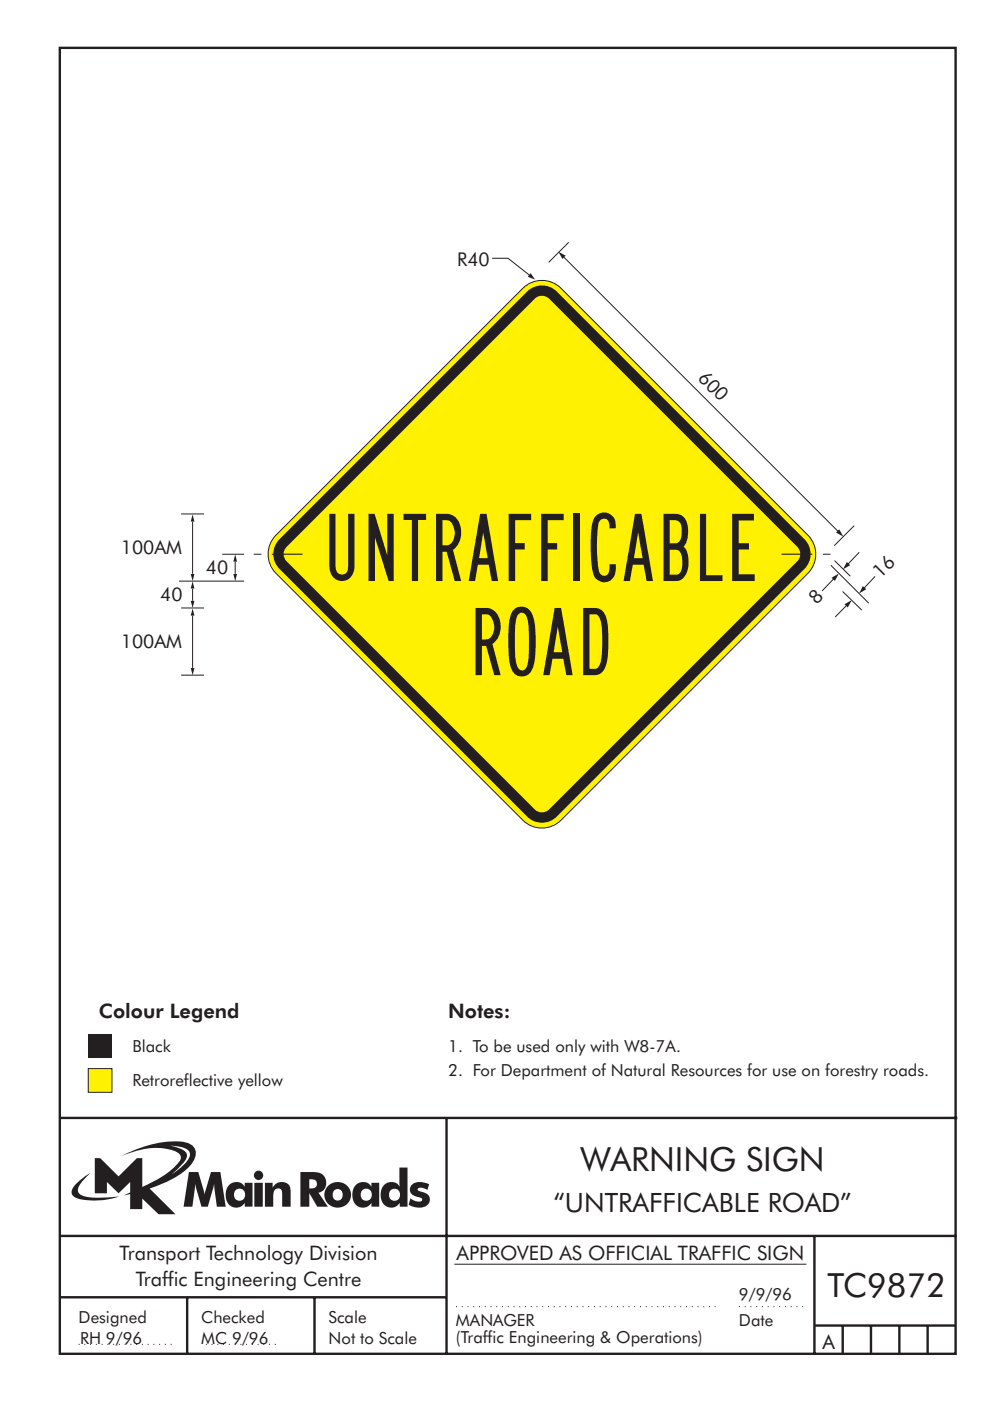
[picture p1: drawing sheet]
<svg xmlns="http://www.w3.org/2000/svg" width="210mm" height="297mm" viewBox="0 0 210 297" stroke-linecap="round" stroke-linejoin="round" font-family="sans-serif">
<g fill="none" stroke="#231f20" stroke-width=".51">
<path d="M12.7 10.1h189.9v276.9h-189.9zM12.7 237h190.3M94.7 236.9v50.1M12.7 262h190M12.7 275h82M39.7 275v12.1M66.7 275v12M172.7 262v25M172.7 281h30M178.7 281v6M184.7 281v6M190.7 281v6"/>
<path d="M196.7 281v6"/>
</g>
<path d="M96.3 268h74.7" fill="none" stroke="#231f20" stroke-width=".21"/>
<path d="M96.7 277h55M156.7 277h14M16.7 285h20.3M43.6 285h15.1" fill="none" stroke="#231f20" stroke-width=".21" stroke-dasharray=".2 1" stroke-linecap="butt"/>
<path d="M18.7 219.2h5v5.1h-5z" fill-rule="evenodd" fill="#231f20"/>
<path d="M18.7 226.6h5v5h-5z" fill-rule="evenodd" fill="#fff101" stroke="#231f20" stroke-width=".21"/>
<path d="M36.1 242.9a5.8 5.8 0 0 1 3.9 1.1 1.58 1.58 0 0 1-.2 2l-1.1 1.2-2.3 1.8 .9-.8a6.5 6.5 0 0 0 2.3-3.2 2.43 2.43 0 0 0-2.2-1.8zM20.1 245.5v7.5h2.6v-2.4l2.4 2.4 2.5-2.4v2.2l-1.4 .7 1.4-.3v3.2h2.6v-2.3l3.4 3.3h3.6l-5.5-5.4a20.1 20.1 0 0 0 8.7-4.9 3.1 3.1 0 0 0 .7-3.8 3.8 3.8 0 0 0-3-1.3 25.1 25.1 0 0 0-12.4 3.1 16.1 16.1 0 0 1 11.1-1.1 1.56 1.56 0 0 1 1.4 1.9 17.9 17.9 0 0 1-8 5.8v-6.2h-1.2l-3.9 3.9-3.9-3.9zM16.2 251a1.82 1.82 0 0 0-.7 2.6 9.9 9.9 0 0 0 5.8 .9l2-.3 2-.5a22.2 22.2 0 0 1-7.7-.1 1.33 1.33 0 0 1-.8-2.3l1-1.2 1.3-1.3-1.4 .8zM65.6 250a1.13 1.13 0 0 1 1.2 .2 1.13 1.13 0 0 1 .3 1.2 1.26 1.26 0 0 1-1.5 .6zM63.7 248.5v7.3h1.9v-2.8l1.7 2.8h2.2l-2-2.9a2.25 2.25 0 0 0 1.6-2.7 2.25 2.25 0 0 0-2.6-1.7zM68.9 253.3a2.79 2.79 0 0 0 5.5 0 2.79 2.79 0 0 0-5.5 0zM70.9 252.3a1.15 1.15 0 0 1 1.8 1 1.15 1.15 0 0 1-1.8 1 1.46 1.46 0 0 1 0-2zM75.5 251.2a3.2 3.2 0 0 0 .4 4.6 2.13 2.13 0 0 0 2.9-.8v.8h1.6v-5h-1.7v.8a2.07 2.07 0 0 0-3.2-.4zM76.9 252.2a1.23 1.23 0 0 1 1.7 .3 1.23 1.23 0 0 1-.2 1.7 1.23 1.23 0 0 1-1.7-.1 1.54 1.54 0 0 1 .2-1.9zM84.7 247.5v4.1a2.16 2.16 0 0 0-2.3-.9 2.16 2.16 0 0 0-1.6 1.9 2.52 2.52 0 0 0 2.6 3.4 2.11 2.11 0 0 0 1.4-1v.8h1.6v-8.3zM82.9 252.3a1.24 1.24 0 0 1 1.9 1 1.24 1.24 0 0 1-1.9 1.1 1.47 1.47 0 0 1 0-2.1zM87.4 251.1a1.52 1.52 0 0 0-.4 1.7 1.52 1.52 0 0 0 1.4 .9 .82 .82 0 0 1 1.1 .8 2.07 2.07 0 0 1-2.5-.4l-.4 1.3a3.8 3.8 0 0 0 4 .2 1.56 1.56 0 0 0 .5-1.7 1.56 1.56 0 0 0-1.4-1.1 1.25 1.25 0 0 1-1.2-.6 1.21 1.21 0 0 1 1.7-.1l.4 .2 .4-1.2a3.7 3.7 0 0 0-3.6 0zM40.1 248.5l-1.2 7.3h1.9l.6-4.8 1.3 4.8h1.4l1.3-4.8 .6 4.8h1.9l-1.2-7.3h-2l-1.3 4.8-1.4-4.8zM48.7 251.2a3.2 3.2 0 0 0 .4 4.6 2.13 2.13 0 0 0 2.8-.8v.8h1.6v-5h-1.6v.8a2.07 2.07 0 0 0-3.2-.4zM50.1 252.2a1.23 1.23 0 0 1 1.6 .3 1.23 1.23 0 0 1-.2 1.7 1.23 1.23 0 0 1-1.7-.1 1.55 1.55 0 0 1 .3-1.9zM53.9 250.8v5h1.8v-5zM53.8 249.2a1 1 0 0 0 2 0 1 1 0 0 0-2 0zM56.2 250.8v5h1.7a5.4 5.4 0 0 1 .4-3.5 .91 .91 0 0 1 1.1-.2 .91 .91 0 0 1 .4 1v2.7h1.8v-2.9a2 2 0 0 0-1.4-2.3 2 2 0 0 0-2.4 1.2v-1z" fill-rule="evenodd" fill="#231f20"/>
<path d="M110.9 61.1a5.7 5.7 0 0 1 8 0l52.4 52.4a5.7 5.7 0 0 1 0 8.1l-52.4 52.3a5.7 5.7 0 0 1-8 0l-52.4-52.3a5.7 5.7 0 0 1 0-8.1z" fill-rule="evenodd" fill="#fff101" stroke="#231f20" stroke-width=".21"/>
<path d="M59.2 114.3l52.6-52.5a4.4 4.4 0 0 1 6.2 0l52.6 52.5a4.4 4.4 0 0 1 0 6.3l-52.6 52.5a4.4 4.4 0 0 1-6.2 0l-52.6-52.5a4.4 4.4 0 0 1 0-6.3z" fill-rule="evenodd" fill="#231f20"/>
<path d="M113.4 63.3a2.14 2.14 0 0 1 3 0l52.7 52.7a2.14 2.14 0 0 1 0 3l-52.7 52.6a2.14 2.14 0 0 1-3 0l-52.6-52.6a2.14 2.14 0 0 1 0-3z" fill-rule="evenodd" fill="#fff101"/>
<path d="M120.6 51.4l-4.3 4.2M176.2 119.9l8 8M176.9 118.9l3.4 3.3M181.1 111.5l-4.2 4.2M178.7 125.4l4 4M179.5 128.3l-2.4 2.5" fill="none" stroke="#231f20" stroke-width=".21"/>
<path d="M179.1 128.1l1.5-.9-.8 1.6z" fill="#231f20"/>
<path d="M182.2 117.1l-2.4 2.5" fill="none" stroke="#231f20" stroke-width=".21"/>
<path d="M179.5 119.2l.8 .6-1.6 .9z" fill="#231f20"/>
<path d="M185.5 122.2l-2.3 2.5" fill="none" stroke="#231f20" stroke-width=".21"/>
<path d="M183 124.3l.7 .6-1.5 .9z" fill="#231f20"/>
<path d="M176.8 122.7l-2.5 2.6" fill="none" stroke="#231f20" stroke-width=".21"/>
<path d="M176.3 122.5l1.5-.9-.8 1.6z" fill="#231f20"/>
<path d="M119.5 54.5l58.2 58.2" fill="none" stroke="#231f20" stroke-width=".21"/>
<g fill="#231f20">
<path d="M118.4 53.4l1.5 .8-.7 .7z"/>
<path d="M177.9 112.2l.9 1.6-1.5-.9z"/>
</g>
<path d="M104.3 54.8h3.4l5.1 4M53.8 117.5h1.6M57.7 117.5h6.5M165.7 117.5h6.5M174.5 117.5h1.6" fill="none" stroke="#231f20" stroke-width=".21"/>
<path d="M112.5 57.9l.9 1.4-1.5-.6z" fill="#231f20"/>
<path d="M40.8 110.6v11.1" fill="none" stroke="#231f20" stroke-width=".21"/>
<g fill="#231f20">
<path d="M40.8 109.1l.4 1.5h-.8z"/>
<path d="M40.4 121.7h.8l-.4 1.5z"/>
</g>
<path d="M40.8 124.8v2.6" fill="none" stroke="#231f20" stroke-width=".21"/>
<g fill="#231f20">
<path d="M40.8 123.3l.4 1.5h-.8z"/>
<path d="M40.4 127.4h.8l-.4 1.5z"/>
</g>
<path d="M49.9 119.1v2.6" fill="none" stroke="#231f20" stroke-width=".21"/>
<g fill="#231f20">
<path d="M49.9 117.6l.4 1.5h-.8z"/>
<path d="M49.5 121.7h.8l-.4 1.5z"/>
</g>
<path d="M40.8 130.6v11" fill="none" stroke="#231f20" stroke-width=".21"/>
<g fill="#231f20">
<path d="M40.8 129l.4 1.5h-.8z"/>
<path d="M40.4 141.6h.8l-.4 1.5z"/>
</g>
<path d="M38.4 109h4.9M47.1 117.5h4.7M38 123.2h13.8M38.4 128.9h4.9M38.4 143.1h4.9" fill="none" stroke="#231f20" stroke-width=".21"/>
<g font-size="14.2" fill="#231f20">
<text x="69.8" y="123.2">UNTRAFFICABLE</text>
<text x="100.8" y="143.1">ROAD</text>
</g>
<g font-size="7.1" fill="#231f20">
<text x="123.1" y="248.3">WARNING SIGN</text>
<text x="175.4" y="275">TC9872</text>
</g>
<text font-size="5.6" fill="#231f20" x="117.3" y="257">“UNTRAFFICABLE ROAD”</text>
<g font-size="4.2" fill="#231f20">
<text x="20.9" y="215.8">Colour Legend</text>
<text x="95" y="215.8">Notes:</text>
<text x="25.3" y="267">Transport Technology Division</text>
<text x="96.8" y="267">APPROVED AS OFFICIAL TRAFFIC SIGN</text>
<text x="28.8" y="272.6">Traffic Engineering Centre</text>
<text x="174.4" y="285.9">A</text>
</g>
<g font-size="4" fill="#231f20">
<text x="96.9" y="56.4">R40</text>
<text x="147.8" y="80.3" transform="rotate(45 147.8 80.3)">600</text>
<text x="25.6" y="117.5">100AM</text>
<text x="43.7" y="121.8">40</text>
<text x="186.7" y="122.8" transform="rotate(-45 186.7 122.8)">16</text>
<text x="34" y="127.5">40</text>
<text x="173.2" y="128.3" transform="rotate(-45 173.2 128.3)">8</text>
<text x="25.6" y="137.4">100AM</text>
</g>
<g font-size="3.5" fill="#231f20">
<text x="28.1" y="223">Black</text>
<text x="95" y="223">1. To be used only with W8-7A.</text>
<text x="28.1" y="230.4">Retroreflective yellow</text>
<text x="95" y="228.1">2. For Department of Natural Resources for use on forestry roads.</text>
<text x="156.7" y="275.6">9/9/96</text>
<text x="16.7" y="280.5">Designed</text>
<text x="42.7" y="280.5">Checked</text>
<text x="69.7" y="280.5">Scale</text>
<text x="96.7" y="281">MANAGER</text>
<text x="156.7" y="281">Date</text>
<text x="17" y="284.9">RH 9/96</text>
<text x="42.7" y="284.9">MC 9/96</text>
<text x="69.7" y="285">Not to Scale</text>
<text x="96.7" y="284.8">(Traffic Engineering &amp; Operations)</text>
</g>
</svg>
